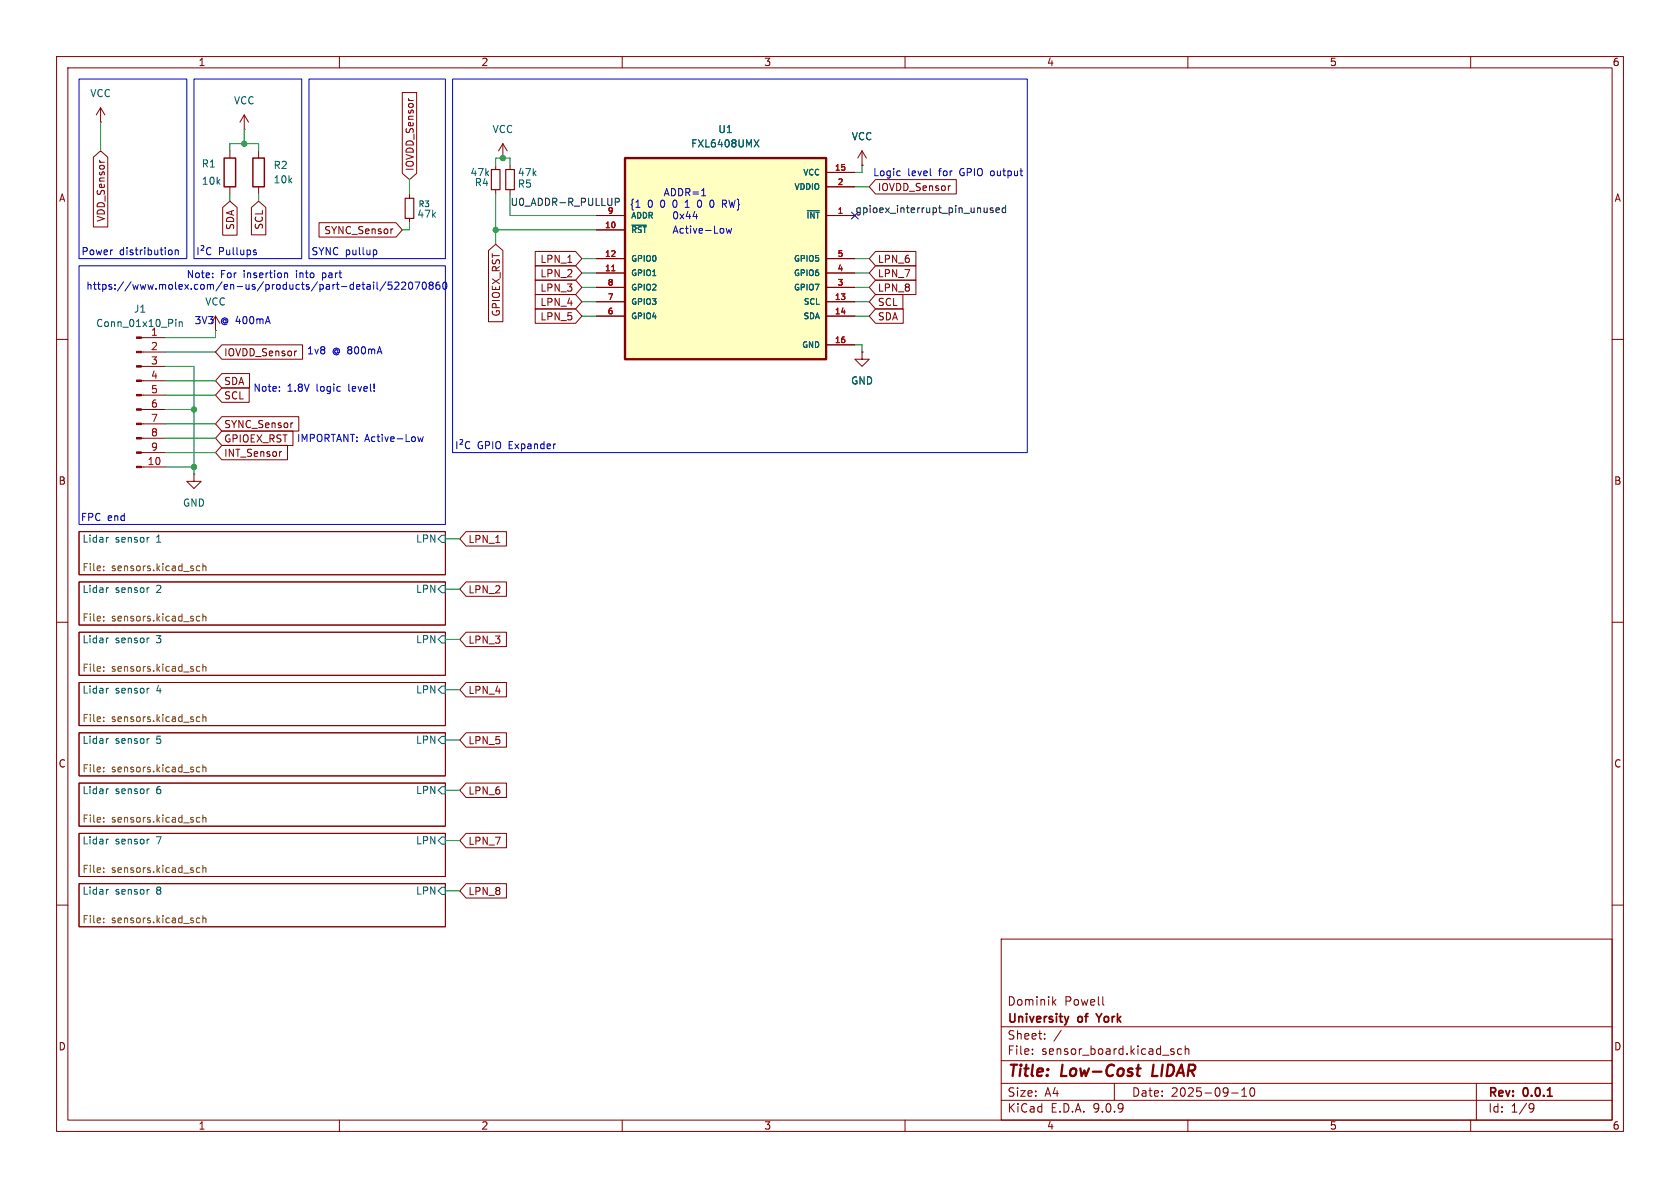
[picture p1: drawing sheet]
(kicad_sch
 (version 20250114)
 (generator "eeschema")
 (generator_version "9.0")
 (paper "A4")
 (title_block
  (title "Low-Cost LIDAR")
  (date "2025-09-10")
  (rev "0.0.1")
  (company "University of York")
  (comment 1 "Dominik Powell"))
 (lib_symbols
  (symbol "Connector:Conn_01x10_Pin"
   (pin_names
    (offset 1.016) (hide yes)) (exclude_from_sim no) (in_bom yes) (on_board yes)
   (property "Reference" "J" (at 0 12.7 0) (effects (font (size 1.27 1.27))))
   (property "Value" "Conn_01x10_Pin" (at 0 -15.24 0) (effects (font (size 1.27 1.27))))
   (property "Footprint" "" (at 0 0 0) (effects (font (size 1.27 1.27)) (hide yes)))
   (property "Datasheet" "~" (at 0 0 0) (effects (font (size 1.27 1.27)) (hide yes)))
   (property "Description" "Generic connector, single row, 01x10, script generated" (at 0 0 0) (effects (font (size 1.27 1.27)) (hide yes)))
   (property "ki_locked" "" (at 0 0 0) (effects (font (size 1.27 1.27))))
   (symbol "Conn_01x10_Pin_1_1"
    (rectangle (start 0.8636 10.287) (end 0 10.033) (stroke (width 0.1524) (type default)) (fill (type outline)))
    (rectangle (start 0.8636 7.747) (end 0 7.493) (stroke (width 0.1524) (type default)) (fill (type outline)))
    (rectangle (start 0.8636 5.207) (end 0 4.953) (stroke (width 0.1524) (type default)) (fill (type outline)))
    (rectangle (start 0.8636 2.667) (end 0 2.413) (stroke (width 0.1524) (type default)) (fill (type outline)))
    (rectangle (start 0.8636 0.127) (end 0 -0.127) (stroke (width 0.1524) (type default)) (fill (type outline)))
    (rectangle (start 0.8636 -2.413) (end 0 -2.667) (stroke (width 0.1524) (type default)) (fill (type outline)))
    (rectangle (start 0.8636 -4.953) (end 0 -5.207) (stroke (width 0.1524) (type default)) (fill (type outline)))
    (rectangle (start 0.8636 -7.493) (end 0 -7.747) (stroke (width 0.1524) (type default)) (fill (type outline)))
    (rectangle (start 0.8636 -10.033) (end 0 -10.287) (stroke (width 0.1524) (type default)) (fill (type outline)))
    (rectangle (start 0.8636 -12.573) (end 0 -12.827) (stroke (width 0.1524) (type default)) (fill (type outline)))
    (polyline (pts (xy 1.27 10.16) (xy 0.8636 10.16)) (stroke (width 0.1524) (type default)) (fill (type none)))
    (polyline (pts (xy 1.27 7.62) (xy 0.8636 7.62)) (stroke (width 0.1524) (type default)) (fill (type none)))
    (polyline (pts (xy 1.27 5.08) (xy 0.8636 5.08)) (stroke (width 0.1524) (type default)) (fill (type none)))
    (polyline (pts (xy 1.27 2.54) (xy 0.8636 2.54)) (stroke (width 0.1524) (type default)) (fill (type none)))
    (polyline (pts (xy 1.27 0) (xy 0.8636 0)) (stroke (width 0.1524) (type default)) (fill (type none)))
    (polyline (pts (xy 1.27 -2.54) (xy 0.8636 -2.54)) (stroke (width 0.1524) (type default)) (fill (type none)))
    (polyline (pts (xy 1.27 -5.08) (xy 0.8636 -5.08)) (stroke (width 0.1524) (type default)) (fill (type none)))
    (polyline (pts (xy 1.27 -7.62) (xy 0.8636 -7.62)) (stroke (width 0.1524) (type default)) (fill (type none)))
    (polyline (pts (xy 1.27 -10.16) (xy 0.8636 -10.16)) (stroke (width 0.1524) (type default)) (fill (type none)))
    (polyline (pts (xy 1.27 -12.7) (xy 0.8636 -12.7)) (stroke (width 0.1524) (type default)) (fill (type none)))
    (pin passive line (at 5.08 10.16 180) (length 3.81) (name "Pin_1" (effects (font (size 1.27 1.27)))) (number "1" (effects (font (size 1.27 1.27)))))
    (pin passive line (at 5.08 7.62 180) (length 3.81) (name "Pin_2" (effects (font (size 1.27 1.27)))) (number "2" (effects (font (size 1.27 1.27)))))
    (pin passive line (at 5.08 5.08 180) (length 3.81) (name "Pin_3" (effects (font (size 1.27 1.27)))) (number "3" (effects (font (size 1.27 1.27)))))
    (pin passive line (at 5.08 2.54 180) (length 3.81) (name "Pin_4" (effects (font (size 1.27 1.27)))) (number "4" (effects (font (size 1.27 1.27)))))
    (pin passive line (at 5.08 0 180) (length 3.81) (name "Pin_5" (effects (font (size 1.27 1.27)))) (number "5" (effects (font (size 1.27 1.27)))))
    (pin passive line (at 5.08 -2.54 180) (length 3.81) (name "Pin_6" (effects (font (size 1.27 1.27)))) (number "6" (effects (font (size 1.27 1.27)))))
    (pin passive line (at 5.08 -5.08 180) (length 3.81) (name "Pin_7" (effects (font (size 1.27 1.27)))) (number "7" (effects (font (size 1.27 1.27)))))
    (pin passive line (at 5.08 -7.62 180) (length 3.81) (name "Pin_8" (effects (font (size 1.27 1.27)))) (number "8" (effects (font (size 1.27 1.27)))))
    (pin passive line (at 5.08 -10.16 180) (length 3.81) (name "Pin_9" (effects (font (size 1.27 1.27)))) (number "9" (effects (font (size 1.27 1.27)))))
    (pin passive line (at 5.08 -12.7 180) (length 3.81) (name "Pin_10" (effects (font (size 1.27 1.27)))) (number "10" (effects (font (size 1.27 1.27))))))
   (embedded_fonts no))
  (symbol "Device:R"
   (pin_numbers (hide yes))
   (pin_names
    (offset 0)) (exclude_from_sim no) (in_bom yes) (on_board yes)
   (property "Reference" "R" (at 2.032 0 90) (effects (font (size 1.27 1.27))))
   (property "Value" "R" (at 0 0 90) (effects (font (size 1.27 1.27))))
   (property "Footprint" "" (at -1.778 0 90) (effects (font (size 1.27 1.27)) (hide yes)))
   (property "Datasheet" "~" (at 0 0 0) (effects (font (size 1.27 1.27)) (hide yes)))
   (property "Description" "Resistor" (at 0 0 0) (effects (font (size 1.27 1.27)) (hide yes)))
   (symbol "R_0_1"
    (rectangle (start -1.016 -2.54) (end 1.016 2.54) (stroke (width 0.254) (type default)) (fill (type none))))
   (symbol "R_1_1"
    (pin passive line (at 0 3.81 270) (length 1.27) (name "~" (effects (font (size 1.27 1.27)))) (number "1" (effects (font (size 1.27 1.27)))))
    (pin passive line (at 0 -3.81 90) (length 1.27) (name "~" (effects (font (size 1.27 1.27)))) (number "2" (effects (font (size 1.27 1.27))))))
   (embedded_fonts no))
  (symbol "Device:R_Small"
   (pin_numbers (hide yes))
   (pin_names
    (offset 0.254) (hide yes)) (exclude_from_sim no) (in_bom yes) (on_board yes)
   (property "Reference" "R" (at 0.762 0.508 0) (effects (font (size 1.27 1.27)) (justify left)))
   (property "Value" "R_Small" (at 0.762 -1.016 0) (effects (font (size 1.27 1.27)) (justify left)))
   (property "Footprint" "" (at 0 0 0) (effects (font (size 1.27 1.27)) (hide yes)))
   (property "Datasheet" "~" (at 0 0 0) (effects (font (size 1.27 1.27)) (hide yes)))
   (property "Description" "Resistor, small symbol" (at 0 0 0) (effects (font (size 1.27 1.27)) (hide yes)))
   (symbol "R_Small_0_1"
    (rectangle (start -0.762 1.778) (end 0.762 -1.778) (stroke (width 0.2032) (type default)) (fill (type none))))
   (symbol "R_Small_1_1"
    (pin passive line (at 0 2.54 270) (length 0.762) (name "~" (effects (font (size 1.27 1.27)))) (number "1" (effects (font (size 1.27 1.27)))))
    (pin passive line (at 0 -2.54 90) (length 0.762) (name "~" (effects (font (size 1.27 1.27)))) (number "2" (effects (font (size 1.27 1.27))))))
   (embedded_fonts no))
  (symbol "IO expander:FXL6408UMX"
   (pin_names
    (offset 1.016)) (exclude_from_sim no) (in_bom yes) (on_board yes)
   (property "Reference" "U" (at -17.8012 18.8024 0) (effects (font (size 1.27 1.27)) (justify left bottom)))
   (property "Value" "FXL6408UMX" (at -17.7921 -21.7947 0) (effects (font (size 1.27 1.27)) (justify left bottom)))
   (property "Footprint" "FXL6408UMX:QFN40P260X180X55-16N" (at 0 0 0) (effects (font (size 1.27 1.27)) (justify bottom) (hide yes)))
   (property "Datasheet" "" (at 0 0 0) (effects (font (size 1.27 1.27)) (hide yes)))
   (property "Description" "FXL6408 Series 3.6 V Open Drain Output Surface Mount Specialty Interface IC" (at 0 0 0) (effects (font (size 1.27 1.27)) (justify bottom) (hide yes)))
   (property "PACKAGE" "UFQFN-16 ON Semiconductor" (at 0 0 0) (effects (font (size 1.27 1.27)) (justify bottom) (hide yes)))
   (property "PRICE" "0.52 USD" (at 0 0 0) (effects (font (size 1.27 1.27)) (justify bottom) (hide yes)))
   (property "PART_REV" "1.0.0" (at 0 0 0) (effects (font (size 1.27 1.27)) (justify bottom) (hide yes)))
   (property "STANDARD" "IPC-7351B" (at 0 0 0) (effects (font (size 1.27 1.27)) (justify bottom) (hide yes)))
   (property "MP" "FXL6408UMX" (at 0 0 0) (effects (font (size 1.27 1.27)) (justify bottom) (hide yes)))
   (property "AVAILABILITY" "Good" (at 0 0 0) (effects (font (size 1.27 1.27)) (justify bottom) (hide yes)))
   (property "MANUFACTURER" "ON Semiconductor" (at 0 0 0) (effects (font (size 1.27 1.27)) (justify bottom) (hide yes)))
   (symbol "FXL6408UMX_0_0"
    (rectangle (start -17.78 -17.78) (end 17.78 17.78) (stroke (width 0.41) (type default)) (fill (type background)))
    (pin input line (at -22.86 7.62 0) (length 5.08) (name "ADDR" (effects (font (size 1.016 1.016)))) (number "9" (effects (font (size 1.016 1.016)))))
    (pin input line (at -22.86 5.08 0) (length 5.08) (name "~{RST}" (effects (font (size 1.016 1.016)))) (number "10" (effects (font (size 1.016 1.016)))))
    (pin bidirectional line (at -22.86 0 0) (length 5.08) (name "GPIO0" (effects (font (size 1.016 1.016)))) (number "12" (effects (font (size 1.016 1.016)))))
    (pin bidirectional line (at -22.86 -2.54 0) (length 5.08) (name "GPIO1" (effects (font (size 1.016 1.016)))) (number "11" (effects (font (size 1.016 1.016)))))
    (pin bidirectional line (at -22.86 -5.08 0) (length 5.08) (name "GPIO2" (effects (font (size 1.016 1.016)))) (number "8" (effects (font (size 1.016 1.016)))))
    (pin bidirectional line (at -22.86 -7.62 0) (length 5.08) (name "GPIO3" (effects (font (size 1.016 1.016)))) (number "7" (effects (font (size 1.016 1.016)))))
    (pin bidirectional line (at -22.86 -10.16 0) (length 5.08) (name "GPIO4" (effects (font (size 1.016 1.016)))) (number "6" (effects (font (size 1.016 1.016)))))
    (pin power_in line (at 22.86 15.24 180) (length 5.08) (name "VCC" (effects (font (size 1.016 1.016)))) (number "15" (effects (font (size 1.016 1.016)))))
    (pin power_in line (at 22.86 12.7 180) (length 5.08) (name "VDDIO" (effects (font (size 1.016 1.016)))) (number "2" (effects (font (size 1.016 1.016)))))
    (pin output line (at 22.86 7.62 180) (length 5.08) (name "~{INT}" (effects (font (size 1.016 1.016)))) (number "1" (effects (font (size 1.016 1.016)))))
    (pin bidirectional line (at 22.86 0 180) (length 5.08) (name "GPIO5" (effects (font (size 1.016 1.016)))) (number "5" (effects (font (size 1.016 1.016)))))
    (pin bidirectional line (at 22.86 -2.54 180) (length 5.08) (name "GPIO6" (effects (font (size 1.016 1.016)))) (number "4" (effects (font (size 1.016 1.016)))))
    (pin bidirectional line (at 22.86 -5.08 180) (length 5.08) (name "GPIO7" (effects (font (size 1.016 1.016)))) (number "3" (effects (font (size 1.016 1.016)))))
    (pin bidirectional line (at 22.86 -7.62 180) (length 5.08) (name "SCL" (effects (font (size 1.016 1.016)))) (number "13" (effects (font (size 1.016 1.016)))))
    (pin bidirectional line (at 22.86 -10.16 180) (length 5.08) (name "SDA" (effects (font (size 1.016 1.016)))) (number "14" (effects (font (size 1.016 1.016)))))
    (pin power_in line (at 22.86 -15.24 180) (length 5.08) (name "GND" (effects (font (size 1.016 1.016)))) (number "16" (effects (font (size 1.016 1.016))))))
   (embedded_fonts no))
  (symbol "R_Small_1"
   (pin_numbers (hide yes))
   (pin_names
    (offset 0.254) (hide yes)) (exclude_from_sim no) (in_bom yes) (on_board yes)
   (property "Reference" "R" (at 0 0 90) (effects (font (size 1.016 1.016))))
   (property "Value" "R_Small" (at 1.778 0 90) (effects (font (size 1.27 1.27))))
   (property "Footprint" "" (at 0 0 0) (effects (font (size 1.27 1.27)) (hide yes)))
   (property "Datasheet" "~" (at 0 0 0) (effects (font (size 1.27 1.27)) (hide yes)))
   (property "Description" "Resistor, small symbol" (at 0 0 0) (effects (font (size 1.27 1.27)) (hide yes)))
   (symbol "R_Small_1_0_1"
    (rectangle (start -0.762 1.778) (end 0.762 -1.778) (stroke (width 0.2032) (type default)) (fill (type none))))
   (symbol "R_Small_1_1_1"
    (pin passive line (at 0 2.54 270) (length 0.762) (name "~" (effects (font (size 1.27 1.27)))) (number "1" (effects (font (size 1.27 1.27)))))
    (pin passive line (at 0 -2.54 90) (length 0.762) (name "~" (effects (font (size 1.27 1.27)))) (number "2" (effects (font (size 1.27 1.27))))))
   (embedded_fonts no))
  (symbol "power:GND"
   (power)
   (pin_numbers (hide yes))
   (pin_names
    (offset 0) (hide yes)) (exclude_from_sim no) (in_bom yes) (on_board yes)
   (property "Reference" "#PWR" (at 0 -6.35 0) (effects (font (size 1.27 1.27)) (hide yes)))
   (property "Value" "GND" (at 0 -3.81 0) (effects (font (size 1.27 1.27))))
   (property "Footprint" "" (at 0 0 0) (effects (font (size 1.27 1.27)) (hide yes)))
   (property "Datasheet" "" (at 0 0 0) (effects (font (size 1.27 1.27)) (hide yes)))
   (property "Description" "Power symbol creates a global label with name \"GND\" , ground" (at 0 0 0) (effects (font (size 1.27 1.27)) (hide yes)))
   (symbol "GND_0_1"
    (polyline (pts (xy 0 0) (xy 0 -1.27) (xy 1.27 -1.27) (xy 0 -2.54) (xy -1.27 -1.27) (xy 0 -1.27)) (stroke (width 0) (type default)) (fill (type none))))
   (symbol "GND_1_1"
    (pin power_in line (at 0 0 270) (length 0) (name "~" (effects (font (size 1.27 1.27)))) (number "1" (effects (font (size 1.27 1.27))))))
   (embedded_fonts no))
  (symbol "power:VCC"
   (power)
   (pin_numbers (hide yes))
   (pin_names
    (offset 0) (hide yes)) (exclude_from_sim no) (in_bom yes) (on_board yes)
   (property "Reference" "#PWR" (at 0 -3.81 0) (effects (font (size 1.27 1.27)) (hide yes)))
   (property "Value" "VCC" (at 0 3.556 0) (effects (font (size 1.27 1.27))))
   (property "Footprint" "" (at 0 0 0) (effects (font (size 1.27 1.27)) (hide yes)))
   (property "Datasheet" "" (at 0 0 0) (effects (font (size 1.27 1.27)) (hide yes)))
   (property "Description" "Power symbol creates a global label with name \"VCC\"" (at 0 0 0) (effects (font (size 1.27 1.27)) (hide yes)))
   (symbol "VCC_0_1"
    (polyline (pts (xy -0.762 1.27) (xy 0 2.54)) (stroke (width 0) (type default)) (fill (type none)))
    (polyline (pts (xy 0 2.54) (xy 0.762 1.27)) (stroke (width 0) (type default)) (fill (type none)))
    (polyline (pts (xy 0 0) (xy 0 2.54)) (stroke (width 0) (type default)) (fill (type none))))
   (symbol "VCC_1_1"
    (pin power_in line (at 0 0 90) (length 0) (name "~" (effects (font (size 1.27 1.27)))) (number "1" (effects (font (size 1.27 1.27))))))
   (embedded_fonts no)))
 (rectangle
  (start 13.97 13.97)
  (end 33.02 45.72)
  (stroke (width 0) (type default))
  (fill (type none)))
 (rectangle
  (start 34.29 13.97)
  (end 53.34 45.72)
  (stroke (width 0) (type default))
  (fill (type none)))
 (rectangle
  (start 54.61 13.97)
  (end 78.74 45.72)
  (stroke (width 0) (type default))
  (fill (type none)))
 (rectangle
  (start 80.01 13.97)
  (end 181.61 80.01)
  (stroke (width 0) (type default))
  (fill (type none)))
 (rectangle
  (start 13.97 46.99)
  (end 78.74 92.71)
  (stroke (width 0) (type default))
  (fill (type none)))
 (text "Logic level for GPIO output"
  (exclude_from_sim no)
  (at 167.64 30.734 0)
  (effects (font (size 1.27 1.27))))
 (text "Active-Low"
  (exclude_from_sim no)
  (at 124.206 40.894 0)
  (effects (font (size 1.27 1.27))))
 (text "Note: For insertion into part \nhttps://www.molex.com/en-us/products/part-detail/522070860"
  (exclude_from_sim no)
  (at 47.244 49.784 0)
  (effects (font (size 1.27 1.27))))
 (text "Note: 1.8V logic level!"
  (exclude_from_sim no)
  (at 55.626 68.834 0)
  (effects (font (size 1.27 1.27))))
 (text "I²C Pullups"
  (exclude_from_sim no)
  (at 40.132 44.704 0)
  (effects (font (size 1.27 1.27))))
 (text "IMPORTANT: Active-Low"
  (exclude_from_sim no)
  (at 63.754 77.724 0)
  (effects (font (size 1.27 1.27))))
 (text "ADDR=1\n{1 0 0 0 1 0 0 RW}\n0x44"
  (exclude_from_sim no)
  (at 121.158 36.322 0)
  (effects (font (size 1.27 1.27))))
 (text "Power distribution\n"
  (exclude_from_sim no)
  (at 23.114 44.704 0)
  (effects (font (size 1.27 1.27))))
 (text "SYNC pullup"
  (exclude_from_sim no)
  (at 60.96 44.704 0)
  (effects (font (size 1.27 1.27))))
 (text "FPC end"
  (exclude_from_sim no)
  (at 18.288 91.694 0)
  (effects (font (size 1.27 1.27))))
 (text "I²C GPIO Expander"
  (exclude_from_sim no)
  (at 89.408 78.994 0)
  (effects (font (size 1.27 1.27))))
 (text "1v8 @ 800mA"
  (exclude_from_sim no)
  (at 60.96 62.23 0)
  (effects (font (size 1.27 1.27))))
 (text "3V3 @ 400mA"
  (exclude_from_sim no)
  (at 41.148 56.896 0)
  (effects (font (size 1.27 1.27))))
 (junction
  (at 88.9 27.94)
  (diameter 0)
  (color 0 0 0 0))
 (junction
  (at 34.29 82.55)
  (diameter 0)
  (color 0 0 0 0))
 (junction
  (at 43.18 25.4)
  (diameter 0)
  (color 0 0 0 0))
 (junction
  (at 87.63 40.64)
  (diameter 0)
  (color 0 0 0 0))
 (junction
  (at 34.29 72.39)
  (diameter 0)
  (color 0 0 0 0))
 (no_connect
  (at 299.72 24.13))
 (no_connect
  (at 151.13 38.1))
 (wire
  (pts (xy 45.72 34.29) (xy 45.72 35.56))
  (stroke (width 0) (type default)))
 (wire
  (pts (xy 78.74 139.7) (xy 81.28 139.7))
  (stroke (width 0) (type default)))
 (wire
  (pts (xy 40.64 25.4) (xy 43.18 25.4))
  (stroke (width 0) (type default)))
 (wire
  (pts (xy 90.17 38.1) (xy 105.41 38.1))
  (stroke (width 0) (type default)))
 (wire
  (pts (xy 40.64 25.4) (xy 40.64 26.67))
  (stroke (width 0) (type default)))
 (wire
  (pts (xy 87.63 27.94) (xy 88.9 27.94))
  (stroke (width 0) (type default)))
 (wire
  (pts (xy 102.87 45.72) (xy 105.41 45.72))
  (stroke (width 0) (type default)))
 (wire
  (pts (xy 29.21 59.69) (xy 38.1 59.69))
  (stroke (width 0) (type default)))
 (wire
  (pts (xy 45.72 25.4) (xy 45.72 26.67))
  (stroke (width 0) (type default)))
 (wire
  (pts (xy 151.13 55.88) (xy 153.67 55.88))
  (stroke (width 0) (type default)))
 (wire
  (pts (xy 151.13 33.02) (xy 153.67 33.02))
  (stroke (width 0) (type default)))
 (wire
  (pts (xy 34.29 64.77) (xy 34.29 72.39))
  (stroke (width 0) (type default)))
 (wire
  (pts (xy 152.4 60.96) (xy 152.4 62.23))
  (stroke (width 0) (type default)))
 (wire
  (pts (xy 151.13 30.48) (xy 152.4 30.48))
  (stroke (width 0) (type default)))
 (wire
  (pts (xy 90.17 27.94) (xy 88.9 27.94))
  (stroke (width 0) (type default)))
 (wire
  (pts (xy 72.39 40.64) (xy 71.12 40.64))
  (stroke (width 0) (type default)))
 (wire
  (pts (xy 87.63 34.29) (xy 87.63 40.64))
  (stroke (width 0) (type default)))
 (wire
  (pts (xy 78.74 157.48) (xy 81.28 157.48))
  (stroke (width 0) (type default)))
 (wire
  (pts (xy 152.4 30.48) (xy 152.4 29.21))
  (stroke (width 0) (type default)))
 (wire
  (pts (xy 102.87 48.26) (xy 105.41 48.26))
  (stroke (width 0) (type default)))
 (wire
  (pts (xy 153.67 50.8) (xy 151.13 50.8))
  (stroke (width 0) (type default)))
 (wire
  (pts (xy 34.29 82.55) (xy 34.29 83.82))
  (stroke (width 0) (type default)))
 (wire
  (pts (xy 87.63 40.64) (xy 105.41 40.64))
  (stroke (width 0) (type default)))
 (wire
  (pts (xy 102.87 50.8) (xy 105.41 50.8))
  (stroke (width 0) (type default)))
 (wire
  (pts (xy 29.21 74.93) (xy 38.1 74.93))
  (stroke (width 0) (type default)))
 (wire
  (pts (xy 78.74 113.03) (xy 81.28 113.03))
  (stroke (width 0) (type default)))
 (wire
  (pts (xy 78.74 130.81) (xy 81.28 130.81))
  (stroke (width 0) (type default)))
 (wire
  (pts (xy 38.1 58.42) (xy 38.1 59.69))
  (stroke (width 0) (type default)))
 (wire
  (pts (xy 29.21 69.85) (xy 38.1 69.85))
  (stroke (width 0) (type default)))
 (wire
  (pts (xy 40.64 34.29) (xy 40.64 35.56))
  (stroke (width 0) (type default)))
 (wire
  (pts (xy 78.74 104.14) (xy 81.28 104.14))
  (stroke (width 0) (type default)))
 (wire
  (pts (xy 29.21 82.55) (xy 34.29 82.55))
  (stroke (width 0) (type default)))
 (wire
  (pts (xy 29.21 64.77) (xy 34.29 64.77))
  (stroke (width 0) (type default)))
 (wire
  (pts (xy 151.13 60.96) (xy 152.4 60.96))
  (stroke (width 0) (type default)))
 (wire
  (pts (xy 151.13 45.72) (xy 153.67 45.72))
  (stroke (width 0) (type default)))
 (wire
  (pts (xy 153.67 48.26) (xy 151.13 48.26))
  (stroke (width 0) (type default)))
 (wire
  (pts (xy 29.21 67.31) (xy 38.1 67.31))
  (stroke (width 0) (type default)))
 (wire
  (pts (xy 78.74 121.92) (xy 81.28 121.92))
  (stroke (width 0) (type default)))
 (wire
  (pts (xy 29.21 72.39) (xy 34.29 72.39))
  (stroke (width 0) (type default)))
 (wire
  (pts (xy 102.87 53.34) (xy 105.41 53.34))
  (stroke (width 0) (type default)))
 (wire
  (pts (xy 72.39 39.37) (xy 72.39 40.64))
  (stroke (width 0) (type default)))
 (wire
  (pts (xy 29.21 77.47) (xy 38.1 77.47))
  (stroke (width 0) (type default)))
 (wire
  (pts (xy 29.21 80.01) (xy 38.1 80.01))
  (stroke (width 0) (type default)))
 (wire
  (pts (xy 151.13 53.34) (xy 153.67 53.34))
  (stroke (width 0) (type default)))
 (wire
  (pts (xy 90.17 34.29) (xy 90.17 38.1))
  (stroke (width 0) (type default)))
 (wire
  (pts (xy 43.18 25.4) (xy 45.72 25.4))
  (stroke (width 0) (type default)))
 (wire
  (pts (xy 87.63 27.94) (xy 87.63 29.21))
  (stroke (width 0) (type default)))
 (wire
  (pts (xy 72.39 31.75) (xy 72.39 34.29))
  (stroke (width 0) (type default)))
 (wire
  (pts (xy 87.63 40.64) (xy 87.63 43.18))
  (stroke (width 0) (type default)))
 (wire
  (pts (xy 90.17 29.21) (xy 90.17 27.94))
  (stroke (width 0) (type default)))
 (wire
  (pts (xy 78.74 95.25) (xy 81.28 95.25))
  (stroke (width 0) (type default)))
 (wire
  (pts (xy 29.21 62.23) (xy 38.1 62.23))
  (stroke (width 0) (type default)))
 (wire
  (pts (xy 78.74 148.59) (xy 81.28 148.59))
  (stroke (width 0) (type default)))
 (wire
  (pts (xy 102.87 55.88) (xy 105.41 55.88))
  (stroke (width 0) (type default)))
 (wire
  (pts (xy 43.18 22.86) (xy 43.18 25.4))
  (stroke (width 0) (type default)))
 (wire
  (pts (xy 17.78 26.67) (xy 17.78 21.59))
  (stroke (width 0) (type default)))
 (wire
  (pts (xy 34.29 72.39) (xy 34.29 82.55))
  (stroke (width 0) (type default)))
 (label "U0_ADDR-R_PULLUP"
  (at 90.17 36.83 0)
  (effects (font (size 1.27 1.27)) (justify left bottom)))
 (label "gpioex_interrupt_pin_unused"
  (at 151.13 38.1 0)
  (effects (font (size 1.27 1.27)) (justify left bottom)))
 (global_label "SYNC_Sensor"
  (shape input)
  (at 38.1 74.93 0)
  (fields_autoplaced yes)
  (effects (font (size 1.27 1.27)) (justify left))
  (property "Intersheetrefs" "${INTERSHEET_REFS}" (at 53.3618 74.93 0) (effects (font (size 1.27 1.27)) (justify left) (hide yes))))
 (global_label "LPN_6"
  (shape input)
  (at 153.67 45.72 0)
  (fields_autoplaced yes)
  (effects (font (size 1.27 1.27)) (justify left))
  (property "Intersheetrefs" "${INTERSHEET_REFS}" (at 162.4609 45.72 0) (effects (font (size 1.27 1.27)) (justify left) (hide yes))))
 (global_label "LPN_3"
  (shape input)
  (at 81.28 113.03 0)
  (fields_autoplaced yes)
  (effects (font (size 1.27 1.27)) (justify left))
  (property "Intersheetrefs" "${INTERSHEET_REFS}" (at 90.0709 113.03 0) (effects (font (size 1.27 1.27)) (justify left) (hide yes))))
 (global_label "IOVDD_Sensor"
  (shape input)
  (at 72.39 31.75 90)
  (fields_autoplaced yes)
  (effects (font (size 1.27 1.27)) (justify left))
  (property "Intersheetrefs" "${INTERSHEET_REFS}" (at 72.39 15.8229 90) (effects (font (size 1.27 1.27)) (justify left) (hide yes))))
 (global_label "GPIOEX_RST"
  (shape input)
  (at 87.63 43.18 270)
  (fields_autoplaced yes)
  (effects (font (size 1.27 1.27)) (justify right))
  (property "Intersheetrefs" "${INTERSHEET_REFS}" (at 87.63 57.4137 90) (effects (font (size 1.27 1.27)) (justify right) (hide yes))))
 (global_label "SDA"
  (shape input)
  (at 153.67 55.88 0)
  (fields_autoplaced yes)
  (effects (font (size 1.27 1.27)) (justify left))
  (property "Intersheetrefs" "${INTERSHEET_REFS}" (at 160.2233 55.88 0) (effects (font (size 1.27 1.27)) (justify left) (hide yes))))
 (global_label "LPN_6"
  (shape input)
  (at 81.28 139.7 0)
  (fields_autoplaced yes)
  (effects (font (size 1.27 1.27)) (justify left))
  (property "Intersheetrefs" "${INTERSHEET_REFS}" (at 90.0709 139.7 0) (effects (font (size 1.27 1.27)) (justify left) (hide yes))))
 (global_label "SDA"
  (shape input)
  (at 40.64 35.56 270)
  (fields_autoplaced yes)
  (effects (font (size 1.27 1.27)) (justify right))
  (property "Intersheetrefs" "${INTERSHEET_REFS}" (at 40.64 42.1133 90) (effects (font (size 1.27 1.27)) (justify right) (hide yes))))
 (global_label "LPN_2"
  (shape input)
  (at 102.87 48.26 180)
  (fields_autoplaced yes)
  (effects (font (size 1.27 1.27)) (justify right))
  (property "Intersheetrefs" "${INTERSHEET_REFS}" (at 94.0791 48.26 0) (effects (font (size 1.27 1.27)) (justify right) (hide yes))))
 (global_label "VDD_Sensor"
  (shape input)
  (at 17.78 26.67 270)
  (fields_autoplaced yes)
  (effects (font (size 1.27 1.27)) (justify right))
  (property "Intersheetrefs" "${INTERSHEET_REFS}" (at 17.78 40.6618 90) (effects (font (size 1.27 1.27)) (justify right) (hide yes))))
 (global_label "LPN_2"
  (shape input)
  (at 81.28 104.14 0)
  (fields_autoplaced yes)
  (effects (font (size 1.27 1.27)) (justify left))
  (property "Intersheetrefs" "${INTERSHEET_REFS}" (at 90.0709 104.14 0) (effects (font (size 1.27 1.27)) (justify left) (hide yes))))
 (global_label "LPN_8"
  (shape input)
  (at 81.28 157.48 0)
  (fields_autoplaced yes)
  (effects (font (size 1.27 1.27)) (justify left))
  (property "Intersheetrefs" "${INTERSHEET_REFS}" (at 90.0709 157.48 0) (effects (font (size 1.27 1.27)) (justify left) (hide yes))))
 (global_label "GPIOEX_RST"
  (shape input)
  (at 38.1 77.47 0)
  (fields_autoplaced yes)
  (effects (font (size 1.27 1.27)) (justify left))
  (property "Intersheetrefs" "${INTERSHEET_REFS}" (at 52.3337 77.47 0) (effects (font (size 1.27 1.27)) (justify left) (hide yes))))
 (global_label "LPN_1"
  (shape input)
  (at 81.28 95.25 0)
  (fields_autoplaced yes)
  (effects (font (size 1.27 1.27)) (justify left))
  (property "Intersheetrefs" "${INTERSHEET_REFS}" (at 90.0709 95.25 0) (effects (font (size 1.27 1.27)) (justify left) (hide yes))))
 (global_label "LPN_4"
  (shape input)
  (at 102.87 53.34 180)
  (fields_autoplaced yes)
  (effects (font (size 1.27 1.27)) (justify right))
  (property "Intersheetrefs" "${INTERSHEET_REFS}" (at 94.0791 53.34 0) (effects (font (size 1.27 1.27)) (justify right) (hide yes))))
 (global_label "LPN_4"
  (shape input)
  (at 81.28 121.92 0)
  (fields_autoplaced yes)
  (effects (font (size 1.27 1.27)) (justify left))
  (property "Intersheetrefs" "${INTERSHEET_REFS}" (at 90.0709 121.92 0) (effects (font (size 1.27 1.27)) (justify left) (hide yes))))
 (global_label "SCL"
  (shape input)
  (at 153.67 53.34 0)
  (fields_autoplaced yes)
  (effects (font (size 1.27 1.27)) (justify left))
  (property "Intersheetrefs" "${INTERSHEET_REFS}" (at 160.1628 53.34 0) (effects (font (size 1.27 1.27)) (justify left) (hide yes))))
 (global_label "SCL"
  (shape input)
  (at 38.1 69.85 0)
  (fields_autoplaced yes)
  (effects (font (size 1.27 1.27)) (justify left))
  (property "Intersheetrefs" "${INTERSHEET_REFS}" (at 44.5928 69.85 0) (effects (font (size 1.27 1.27)) (justify left) (hide yes))))
 (global_label "LPN_5"
  (shape input)
  (at 102.87 55.88 180)
  (fields_autoplaced yes)
  (effects (font (size 1.27 1.27)) (justify right))
  (property "Intersheetrefs" "${INTERSHEET_REFS}" (at 94.0791 55.88 0) (effects (font (size 1.27 1.27)) (justify right) (hide yes))))
 (global_label "SDA"
  (shape input)
  (at 38.1 67.31 0)
  (fields_autoplaced yes)
  (effects (font (size 1.27 1.27)) (justify left))
  (property "Intersheetrefs" "${INTERSHEET_REFS}" (at 44.6533 67.31 0) (effects (font (size 1.27 1.27)) (justify left) (hide yes))))
 (global_label "SCL"
  (shape input)
  (at 45.72 35.56 270)
  (fields_autoplaced yes)
  (effects (font (size 1.27 1.27)) (justify right))
  (property "Intersheetrefs" "${INTERSHEET_REFS}" (at 45.72 42.0528 90) (effects (font (size 1.27 1.27)) (justify right) (hide yes))))
 (global_label "LPN_7"
  (shape input)
  (at 153.67 48.26 0)
  (fields_autoplaced yes)
  (effects (font (size 1.27 1.27)) (justify left))
  (property "Intersheetrefs" "${INTERSHEET_REFS}" (at 162.4609 48.26 0) (effects (font (size 1.27 1.27)) (justify left) (hide yes))))
 (global_label "LPN_5"
  (shape input)
  (at 81.28 130.81 0)
  (fields_autoplaced yes)
  (effects (font (size 1.27 1.27)) (justify left))
  (property "Intersheetrefs" "${INTERSHEET_REFS}" (at 90.0709 130.81 0) (effects (font (size 1.27 1.27)) (justify left) (hide yes))))
 (global_label "IOVDD_Sensor"
  (shape input)
  (at 153.67 33.02 0)
  (fields_autoplaced yes)
  (effects (font (size 1.27 1.27)) (justify left))
  (property "Intersheetrefs" "${INTERSHEET_REFS}" (at 169.5971 33.02 0) (effects (font (size 1.27 1.27)) (justify left) (hide yes))))
 (global_label "IOVDD_Sensor"
  (shape input)
  (at 38.1 62.23 0)
  (fields_autoplaced yes)
  (effects (font (size 1.27 1.27)) (justify left))
  (property "Intersheetrefs" "${INTERSHEET_REFS}" (at 54.0271 62.23 0) (effects (font (size 1.27 1.27)) (justify left) (hide yes))))
 (global_label "INT_Sensor"
  (shape input)
  (at 38.1 80.01 0)
  (fields_autoplaced yes)
  (effects (font (size 1.27 1.27)) (justify left))
  (property "Intersheetrefs" "${INTERSHEET_REFS}" (at 51.3661 80.01 0) (effects (font (size 1.27 1.27)) (justify left) (hide yes))))
 (global_label "SYNC_Sensor"
  (shape input)
  (at 71.12 40.64 180)
  (fields_autoplaced yes)
  (effects (font (size 1.27 1.27)) (justify right))
  (property "Intersheetrefs" "${INTERSHEET_REFS}" (at 55.8582 40.64 0) (effects (font (size 1.27 1.27)) (justify right) (hide yes))))
 (global_label "LPN_1"
  (shape input)
  (at 102.87 45.72 180)
  (fields_autoplaced yes)
  (effects (font (size 1.27 1.27)) (justify right))
  (property "Intersheetrefs" "${INTERSHEET_REFS}" (at 94.0791 45.72 0) (effects (font (size 1.27 1.27)) (justify right) (hide yes))))
 (global_label "LPN_7"
  (shape input)
  (at 81.28 148.59 0)
  (fields_autoplaced yes)
  (effects (font (size 1.27 1.27)) (justify left))
  (property "Intersheetrefs" "${INTERSHEET_REFS}" (at 90.0709 148.59 0) (effects (font (size 1.27 1.27)) (justify left) (hide yes))))
 (global_label "LPN_3"
  (shape input)
  (at 102.87 50.8 180)
  (fields_autoplaced yes)
  (effects (font (size 1.27 1.27)) (justify right))
  (property "Intersheetrefs" "${INTERSHEET_REFS}" (at 94.0791 50.8 0) (effects (font (size 1.27 1.27)) (justify right) (hide yes))))
 (global_label "LPN_8"
  (shape input)
  (at 153.67 50.8 0)
  (fields_autoplaced yes)
  (effects (font (size 1.27 1.27)) (justify left))
  (property "Intersheetrefs" "${INTERSHEET_REFS}" (at 162.4609 50.8 0) (effects (font (size 1.27 1.27)) (justify left) (hide yes))))
 (symbol
  (lib_id "Device:R")
  (at 40.64 30.48 0)
  (unit 1)
  (exclude_from_sim no)
  (in_bom yes)
  (on_board yes)
  (dnp no)
  (property "Reference" "R1" (at 35.56 28.956 0) (effects (font (size 1.27 1.27)) (justify left)))
  (property "Value" "10k" (at 35.56 32.004 0) (effects (font (size 1.27 1.27)) (justify left)))
  (property "Footprint" "Resistor_SMD:R_0603_1608Metric_Pad0.98x0.95mm_HandSolder" (at 38.862 30.48 90) (effects (font (size 1.27 1.27)) (hide yes)))
  (property "Datasheet" "~" (at 40.64 30.48 0) (effects (font (size 1.27 1.27)) (hide yes)))
  (property "Description" "Resistor" (at 40.64 30.48 0) (effects (font (size 1.27 1.27)) (hide yes)))
  (pin "1")
  (pin "2"))
 (symbol
  (lib_id "Connector:Conn_01x10_Pin")
  (at 24.13 69.85 0)
  (unit 1)
  (exclude_from_sim no)
  (in_bom yes)
  (on_board yes)
  (dnp no)
  (fields_autoplaced yes)
  (property "Reference" "J1" (at 24.765 54.61 0) (effects (font (size 1.27 1.27))))
  (property "Value" "Conn_01x10_Pin" (at 24.765 57.15 0) (effects (font (size 1.27 1.27))))
  (property "Footprint" "FPC_Connector:Molex 10 Pin Flex 52207-1060" (at 24.13 69.85 0) (effects (font (size 1.27 1.27)) (hide yes)))
  (property "Datasheet" "~" (at 24.13 69.85 0) (effects (font (size 1.27 1.27)) (hide yes)))
  (property "Description" "Generic connector, single row, 01x10, script generated" (at 24.13 69.85 0) (effects (font (size 1.27 1.27)) (hide yes)))
  (pin "1")
  (pin "4")
  (pin "3")
  (pin "2")
  (pin "7")
  (pin "6")
  (pin "5")
  (pin "8")
  (pin "9")
  (pin "10"))
 (symbol
  (lib_name "R_Small_1")
  (lib_id "Device:R_Small")
  (at 72.39 36.83 0)
  (unit 1)
  (exclude_from_sim no)
  (in_bom yes)
  (on_board yes)
  (dnp no)
  (property "Reference" "R3" (at 73.914 36.068 0) (effects (font (size 1.016 1.016)) (justify left)))
  (property "Value" "47k" (at 73.66 37.846 0) (effects (font (size 1.27 1.27)) (justify left)))
  (property "Footprint" "Resistor_SMD:R_0603_1608Metric_Pad0.98x0.95mm_HandSolder" (at 72.39 36.83 0) (effects (font (size 1.27 1.27)) (hide yes)))
  (property "Datasheet" "~" (at 72.39 36.83 0) (effects (font (size 1.27 1.27)) (hide yes)))
  (property "Description" "Resistor, small symbol" (at 72.39 36.83 0) (effects (font (size 1.27 1.27)) (hide yes)))
  (pin "1")
  (pin "2"))
 (symbol
  (lib_id "Device:R_Small")
  (at 90.17 31.75 0)
  (unit 1)
  (exclude_from_sim no)
  (in_bom yes)
  (on_board yes)
  (dnp no)
  (property "Reference" "R5" (at 91.44 32.512 0) (effects (font (size 1.27 1.27)) (justify left)))
  (property "Value" "47k" (at 91.44 30.48 0) (effects (font (size 1.27 1.27)) (justify left)))
  (property "Footprint" "Resistor_SMD:R_0603_1608Metric_Pad0.98x0.95mm_HandSolder" (at 90.17 31.75 0) (effects (font (size 1.27 1.27)) (hide yes)))
  (property "Datasheet" "~" (at 90.17 31.75 0) (effects (font (size 1.27 1.27)) (hide yes)))
  (property "Description" "Resistor, small symbol" (at 90.17 31.75 0) (effects (font (size 1.27 1.27)) (hide yes)))
  (pin "1")
  (pin "2"))
 (symbol
  (lib_id "power:VCC")
  (at 152.4 29.21 0)
  (unit 1)
  (exclude_from_sim no)
  (in_bom yes)
  (on_board yes)
  (dnp no)
  (fields_autoplaced yes)
  (property "Reference" "#PWR06" (at 152.4 33.02 0) (effects (font (size 1.27 1.27)) (hide yes)))
  (property "Value" "VCC" (at 152.4 24.13 0) (effects (font (size 1.27 1.27))))
  (property "Footprint" "" (at 152.4 29.21 0) (effects (font (size 1.27 1.27)) (hide yes)))
  (property "Datasheet" "" (at 152.4 29.21 0) (effects (font (size 1.27 1.27)) (hide yes)))
  (property "Description" "Power symbol creates a global label with name \"VCC\"" (at 152.4 29.21 0) (effects (font (size 1.27 1.27)) (hide yes)))
  (pin "1"))
 (symbol
  (lib_id "Device:R_Small")
  (at 87.63 31.75 0)
  (unit 1)
  (exclude_from_sim no)
  (in_bom yes)
  (on_board yes)
  (dnp no)
  (property "Reference" "R4" (at 83.82 32.258 0) (effects (font (size 1.27 1.27)) (justify left)))
  (property "Value" "47k" (at 83.058 30.48 0) (effects (font (size 1.27 1.27)) (justify left)))
  (property "Footprint" "Resistor_SMD:R_0603_1608Metric_Pad0.98x0.95mm_HandSolder" (at 87.63 31.75 0) (effects (font (size 1.27 1.27)) (hide yes)))
  (property "Datasheet" "~" (at 87.63 31.75 0) (effects (font (size 1.27 1.27)) (hide yes)))
  (property "Description" "Resistor, small symbol" (at 87.63 31.75 0) (effects (font (size 1.27 1.27)) (hide yes)))
  (pin "1")
  (pin "2"))
 (symbol
  (lib_id "power:VCC")
  (at 43.18 22.86 0)
  (unit 1)
  (exclude_from_sim no)
  (in_bom yes)
  (on_board yes)
  (dnp no)
  (fields_autoplaced yes)
  (property "Reference" "#PWR04" (at 43.18 26.67 0) (effects (font (size 1.27 1.27)) (hide yes)))
  (property "Value" "VCC" (at 43.18 17.78 0) (effects (font (size 1.27 1.27))))
  (property "Footprint" "" (at 43.18 22.86 0) (effects (font (size 1.27 1.27)) (hide yes)))
  (property "Datasheet" "" (at 43.18 22.86 0) (effects (font (size 1.27 1.27)) (hide yes)))
  (property "Description" "Power symbol creates a global label with name \"VCC\"" (at 43.18 22.86 0) (effects (font (size 1.27 1.27)) (hide yes)))
  (pin "1"))
 (symbol
  (lib_id "power:VCC")
  (at 88.9 27.94 0)
  (unit 1)
  (exclude_from_sim no)
  (in_bom yes)
  (on_board yes)
  (dnp no)
  (fields_autoplaced yes)
  (property "Reference" "#PWR05" (at 88.9 31.75 0) (effects (font (size 1.27 1.27)) (hide yes)))
  (property "Value" "VCC" (at 88.9 22.86 0) (effects (font (size 1.27 1.27))))
  (property "Footprint" "" (at 88.9 27.94 0) (effects (font (size 1.27 1.27)) (hide yes)))
  (property "Datasheet" "" (at 88.9 27.94 0) (effects (font (size 1.27 1.27)) (hide yes)))
  (property "Description" "Power symbol creates a global label with name \"VCC\"" (at 88.9 27.94 0) (effects (font (size 1.27 1.27)) (hide yes)))
  (pin "1"))
 (symbol
  (lib_id "power:GND")
  (at 152.4 62.23 0)
  (unit 1)
  (exclude_from_sim no)
  (in_bom yes)
  (on_board yes)
  (dnp no)
  (fields_autoplaced yes)
  (property "Reference" "#PWR07" (at 152.4 68.58 0) (effects (font (size 1.27 1.27)) (hide yes)))
  (property "Value" "GND" (at 152.4 67.31 0) (effects (font (size 1.27 1.27))))
  (property "Footprint" "" (at 152.4 62.23 0) (effects (font (size 1.27 1.27)) (hide yes)))
  (property "Datasheet" "" (at 152.4 62.23 0) (effects (font (size 1.27 1.27)) (hide yes)))
  (property "Description" "Power symbol creates a global label with name \"GND\" , ground" (at 152.4 62.23 0) (effects (font (size 1.27 1.27)) (hide yes)))
  (pin "1"))
 (symbol
  (lib_id "power:VCC")
  (at 38.1 58.42 0)
  (unit 1)
  (exclude_from_sim no)
  (in_bom yes)
  (on_board yes)
  (dnp no)
  (fields_autoplaced yes)
  (property "Reference" "#PWR03" (at 38.1 62.23 0) (effects (font (size 1.27 1.27)) (hide yes)))
  (property "Value" "VCC" (at 38.1 53.34 0) (effects (font (size 1.27 1.27))))
  (property "Footprint" "" (at 38.1 58.42 0) (effects (font (size 1.27 1.27)) (hide yes)))
  (property "Datasheet" "" (at 38.1 58.42 0) (effects (font (size 1.27 1.27)) (hide yes)))
  (property "Description" "Power symbol creates a global label with name \"VCC\"" (at 38.1 58.42 0) (effects (font (size 1.27 1.27)) (hide yes)))
  (pin "1"))
 (symbol
  (lib_id "Device:R")
  (at 45.72 30.48 0)
  (unit 1)
  (exclude_from_sim no)
  (in_bom yes)
  (on_board yes)
  (dnp no)
  (fields_autoplaced yes)
  (property "Reference" "R2" (at 48.26 29.2099 0) (effects (font (size 1.27 1.27)) (justify left)))
  (property "Value" "10k" (at 48.26 31.7499 0) (effects (font (size 1.27 1.27)) (justify left)))
  (property "Footprint" "Resistor_SMD:R_0603_1608Metric_Pad0.98x0.95mm_HandSolder" (at 43.942 30.48 90) (effects (font (size 1.27 1.27)) (hide yes)))
  (property "Datasheet" "~" (at 45.72 30.48 0) (effects (font (size 1.27 1.27)) (hide yes)))
  (property "Description" "Resistor" (at 45.72 30.48 0) (effects (font (size 1.27 1.27)) (hide yes)))
  (pin "1")
  (pin "2"))
 (symbol
  (lib_id "IO expander:FXL6408UMX")
  (at 128.27 45.72 0)
  (unit 1)
  (exclude_from_sim no)
  (in_bom yes)
  (on_board yes)
  (dnp no)
  (fields_autoplaced yes)
  (property "Reference" "U1" (at 128.27 22.86 0) (effects (font (size 1.27 1.27))))
  (property "Value" "FXL6408UMX" (at 128.27 25.4 0) (effects (font (size 1.27 1.27))))
  (property "Footprint" "IO expander:QFN40P260X180X55-16N" (at 128.27 45.72 0) (effects (font (size 1.27 1.27)) (justify bottom) (hide yes)))
  (property "Datasheet" "" (at 128.27 45.72 0) (effects (font (size 1.27 1.27)) (hide yes)))
  (property "Description" "FXL6408 Series 3.6 V Open Drain Output Surface Mount Specialty Interface IC" (at 128.27 45.72 0) (effects (font (size 1.27 1.27)) (justify bottom) (hide yes)))
  (property "PACKAGE" "UFQFN-16 ON Semiconductor" (at 128.27 45.72 0) (effects (font (size 1.27 1.27)) (justify bottom) (hide yes)))
  (property "PRICE" "0.52 USD" (at 128.27 45.72 0) (effects (font (size 1.27 1.27)) (justify bottom) (hide yes)))
  (property "PART_REV" "1.0.0" (at 128.27 45.72 0) (effects (font (size 1.27 1.27)) (justify bottom) (hide yes)))
  (property "STANDARD" "IPC-7351B" (at 128.27 45.72 0) (effects (font (size 1.27 1.27)) (justify bottom) (hide yes)))
  (property "MP" "FXL6408UMX" (at 128.27 45.72 0) (effects (font (size 1.27 1.27)) (justify bottom) (hide yes)))
  (property "AVAILABILITY" "Good" (at 128.27 45.72 0) (effects (font (size 1.27 1.27)) (justify bottom) (hide yes)))
  (property "MANUFACTURER" "ON Semiconductor" (at 128.27 45.72 0) (effects (font (size 1.27 1.27)) (justify bottom) (hide yes)))
  (pin "14")
  (pin "6")
  (pin "7")
  (pin "3")
  (pin "9")
  (pin "15")
  (pin "13")
  (pin "1")
  (pin "5")
  (pin "16")
  (pin "11")
  (pin "10")
  (pin "2")
  (pin "12")
  (pin "8")
  (pin "4"))
 (symbol
  (lib_id "power:GND")
  (at 34.29 83.82 0)
  (unit 1)
  (exclude_from_sim no)
  (in_bom yes)
  (on_board yes)
  (dnp no)
  (fields_autoplaced yes)
  (property "Reference" "#PWR02" (at 34.29 90.17 0) (effects (font (size 1.27 1.27)) (hide yes)))
  (property "Value" "GND" (at 34.29 88.9 0) (effects (font (size 1.27 1.27))))
  (property "Footprint" "" (at 34.29 83.82 0) (effects (font (size 1.27 1.27)) (hide yes)))
  (property "Datasheet" "" (at 34.29 83.82 0) (effects (font (size 1.27 1.27)) (hide yes)))
  (property "Description" "Power symbol creates a global label with name \"GND\" , ground" (at 34.29 83.82 0) (effects (font (size 1.27 1.27)) (hide yes)))
  (pin "1"))
 (symbol
  (lib_id "power:VCC")
  (at 17.78 21.59 0)
  (unit 1)
  (exclude_from_sim no)
  (in_bom yes)
  (on_board yes)
  (dnp no)
  (fields_autoplaced yes)
  (property "Reference" "#PWR01" (at 17.78 25.4 0) (effects (font (size 1.27 1.27)) (hide yes)))
  (property "Value" "VCC" (at 17.78 16.51 0) (effects (font (size 1.27 1.27))))
  (property "Footprint" "" (at 17.78 21.59 0) (effects (font (size 1.27 1.27)) (hide yes)))
  (property "Datasheet" "" (at 17.78 21.59 0) (effects (font (size 1.27 1.27)) (hide yes)))
  (property "Description" "Power symbol creates a global label with name \"VCC\"" (at 17.78 21.59 0) (effects (font (size 1.27 1.27)) (hide yes)))
  (pin "1"))
 (sheet
  (at 13.97 102.87)
  (size 64.77 7.62)
  (exclude_from_sim no)
  (in_bom yes)
  (on_board yes)
  (dnp no)
  (stroke (width 0.1524) (type solid))
  (fill (color 0 0 0 0.0000))
  (property "Sheetname" "Lidar sensor 2" (at 14.478 104.902 0) (effects (font (size 1.27 1.27)) (justify left bottom)))
  (property "Sheetfile" "sensors.kicad_sch" (at 14.478 108.458 0) (effects (font (size 1.27 1.27)) (justify left top)))
  (pin "LPN" input (at 78.74 104.14 0) (effects (font (size 1.27 1.27)) (justify right))))
 (sheet
  (at 13.97 156.21)
  (size 64.77 7.62)
  (exclude_from_sim no)
  (in_bom yes)
  (on_board yes)
  (dnp no)
  (stroke (width 0.1524) (type solid))
  (fill (color 0 0 0 0.0000))
  (property "Sheetname" "Lidar sensor 8" (at 14.478 158.242 0) (effects (font (size 1.27 1.27)) (justify left bottom)))
  (property "Sheetfile" "sensors.kicad_sch" (at 14.478 161.798 0) (effects (font (size 1.27 1.27)) (justify left top)))
  (pin "LPN" input (at 78.74 157.48 0) (effects (font (size 1.27 1.27)) (justify right))))
 (sheet
  (at 13.97 129.54)
  (size 64.77 7.62)
  (exclude_from_sim no)
  (in_bom yes)
  (on_board yes)
  (dnp no)
  (stroke (width 0.1524) (type solid))
  (fill (color 0 0 0 0.0000))
  (property "Sheetname" "Lidar sensor 5" (at 14.478 131.572 0) (effects (font (size 1.27 1.27)) (justify left bottom)))
  (property "Sheetfile" "sensors.kicad_sch" (at 14.478 135.128 0) (effects (font (size 1.27 1.27)) (justify left top)))
  (pin "LPN" input (at 78.74 130.81 0) (effects (font (size 1.27 1.27)) (justify right))))
 (sheet
  (at 13.97 147.32)
  (size 64.77 7.62)
  (exclude_from_sim no)
  (in_bom yes)
  (on_board yes)
  (dnp no)
  (stroke (width 0.1524) (type solid))
  (fill (color 0 0 0 0.0000))
  (property "Sheetname" "Lidar sensor 7" (at 14.478 149.352 0) (effects (font (size 1.27 1.27)) (justify left bottom)))
  (property "Sheetfile" "sensors.kicad_sch" (at 14.478 152.908 0) (effects (font (size 1.27 1.27)) (justify left top)))
  (pin "LPN" input (at 78.74 148.59 0) (effects (font (size 1.27 1.27)) (justify right))))
 (sheet
  (at 13.97 111.76)
  (size 64.77 7.62)
  (exclude_from_sim no)
  (in_bom yes)
  (on_board yes)
  (dnp no)
  (stroke (width 0.1524) (type solid))
  (fill (color 0 0 0 0.0000))
  (property "Sheetname" "Lidar sensor 3" (at 14.478 113.792 0) (effects (font (size 1.27 1.27)) (justify left bottom)))
  (property "Sheetfile" "sensors.kicad_sch" (at 14.478 117.348 0) (effects (font (size 1.27 1.27)) (justify left top)))
  (pin "LPN" input (at 78.74 113.03 0) (effects (font (size 1.27 1.27)) (justify right))))
 (sheet
  (at 13.97 138.43)
  (size 64.77 7.62)
  (exclude_from_sim no)
  (in_bom yes)
  (on_board yes)
  (dnp no)
  (stroke (width 0.1524) (type solid))
  (fill (color 0 0 0 0.0000))
  (property "Sheetname" "Lidar sensor 6" (at 14.478 140.462 0) (effects (font (size 1.27 1.27)) (justify left bottom)))
  (property "Sheetfile" "sensors.kicad_sch" (at 14.478 144.018 0) (effects (font (size 1.27 1.27)) (justify left top)))
  (pin "LPN" input (at 78.74 139.7 0) (effects (font (size 1.27 1.27)) (justify right))))
 (sheet
  (at 13.97 93.98)
  (size 64.77 7.62)
  (exclude_from_sim no)
  (in_bom yes)
  (on_board yes)
  (dnp no)
  (stroke (width 0.1524) (type solid))
  (fill (color 0 0 0 0.0000))
  (property "Sheetname" "Lidar sensor 1" (at 14.478 96.012 0) (effects (font (size 1.27 1.27)) (justify left bottom)))
  (property "Sheetfile" "sensors.kicad_sch" (at 14.478 99.568 0) (effects (font (size 1.27 1.27)) (justify left top)))
  (pin "LPN" input (at 78.74 95.25 0) (effects (font (size 1.27 1.27)) (justify right))))
 (sheet
  (at 13.97 120.65)
  (size 64.77 7.62)
  (exclude_from_sim no)
  (in_bom yes)
  (on_board yes)
  (dnp no)
  (stroke (width 0.1524) (type solid))
  (fill (color 0 0 0 0.0000))
  (property "Sheetname" "Lidar sensor 4" (at 14.478 122.682 0) (effects (font (size 1.27 1.27)) (justify left bottom)))
  (property "Sheetfile" "sensors.kicad_sch" (at 14.478 126.238 0) (effects (font (size 1.27 1.27)) (justify left top)))
  (pin "LPN" input (at 78.74 121.92 0) (effects (font (size 1.27 1.27)) (justify right))))
 (sheet_instances
  (path ""
   (page "1")))
 (embedded_fonts no))
